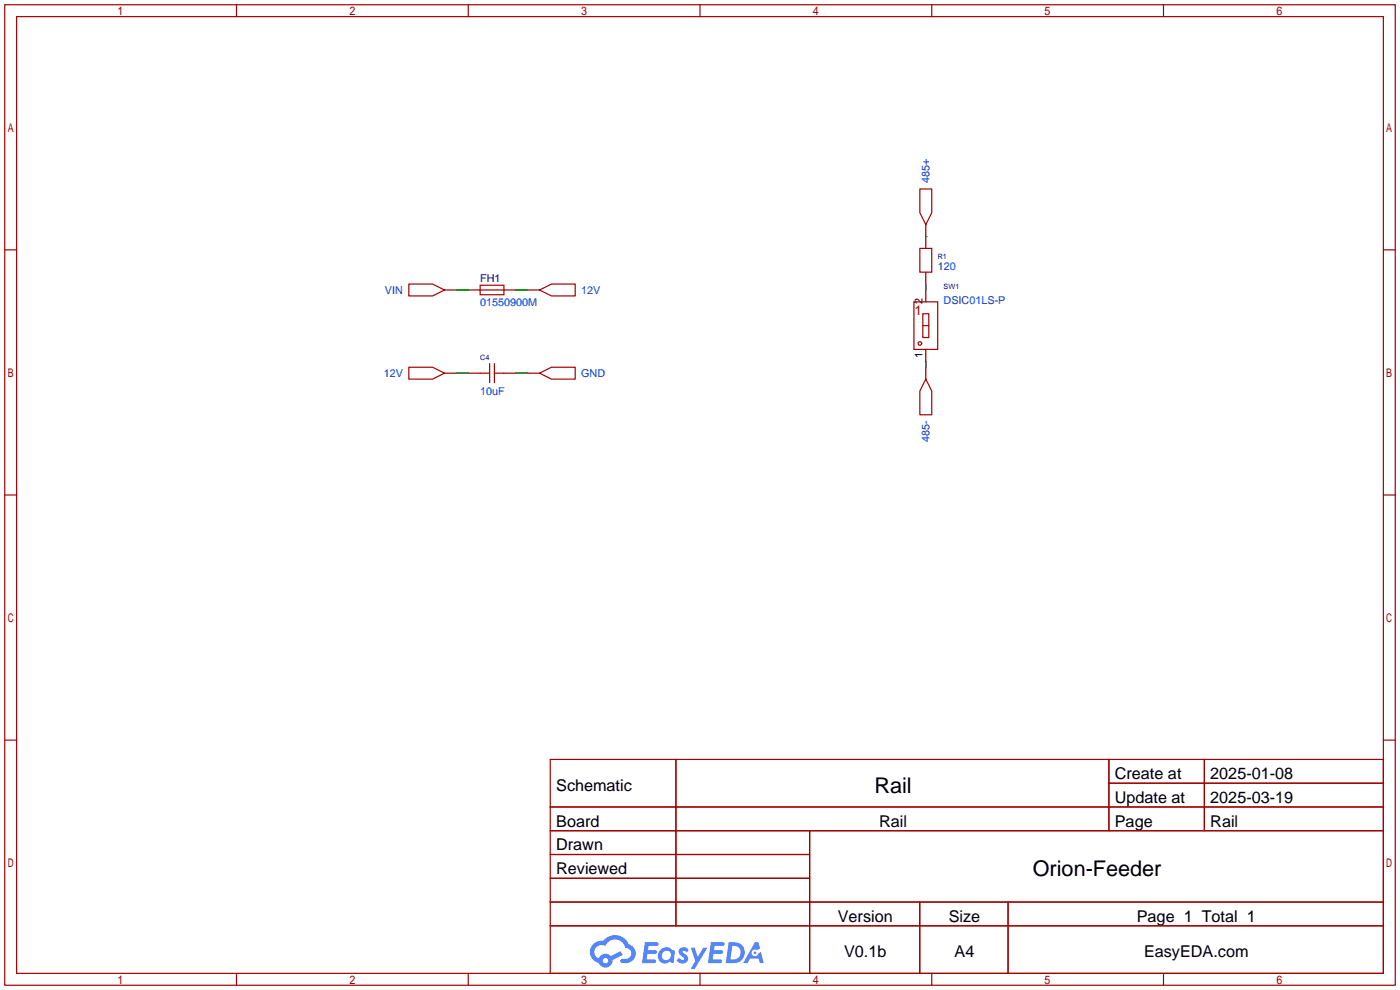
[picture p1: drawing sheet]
<svg xmlns="http://www.w3.org/2000/svg" width="299mm" height="212mm" viewBox="0 0 299 212" stroke-linecap="round" stroke-linejoin="round" font-family="sans-serif">
<g fill="none" stroke="#a10000" stroke-width=".25">
<path d="M1 1h297.2v209.6h-297.2zM3.6 3.6h292.1v204.4h-292.1zM50.5 1v2.6M100.1 1v2.6M149.6 1v2.6M199.1 1v2.6M248.7 1v2.6M1 53.4h2.6M295.7 53.4h2.5M1 105.8h2.6M295.7 105.8h2.5M1 158.2h2.6"/>
<path d="M295.7 158.2h2.5M117.6 162.3h178.1v45.7h-178.1zM117.6 172.5h178.1M117.6 177.5h178.1M144.5 162.3v35.6M173 177.5v30.5M237 162.3v15.2M237 167.4h58.7M257.4 162.3v15.2M117.6 182.6h55.4M117.6 192.8h178.1M117.6 187.7h55.4"/>
<path d="M117.6 197.9h178.1M196.6 192.8v15.2M215.4 192.8v15.2M50.5 208v2.6M100.1 208v2.6M149.6 208v2.6M199.1 208v2.6M248.7 208v2.6"/>
</g>
<g fill="#5487ff">
<path d="M145.3 202.7a1.3 1.3 0 0 1 1.9 .3l-.4 .6a.54 .54 0 0 0-.9-.2l.1 .2a1.34 1.34 0 0 1 .9 1.8 1.47 1.47 0 0 1-2.3-.1l.5-.6 .8 .5a.31 .31 0 0 0 .4-.3 .31 .31 0 0 0-.3-.4 1.12 1.12 0 0 1-.7-1.8z"/>
<path d="M147.6 202.5h.9l.6 2 1.2-2h.9l-2.7 4.6h-.9l1-1.7z"/>
<path d="M137.8 201.4h1.7a1.31 1.31 0 0 1 1.2 .2 .4 .4 0 0 1-.3 .5l-1.8 .1-.1 .9h1.6a.4 .4 0 0 1 .4 .4 .4 .4 0 0 1-.5 .4h-1.6l-.2 1.2h1.4a.46 .46 0 0 1 .5 0 .46 .46 0 0 1 .1 .5l-.4 .2h-2.6z"/>
<path d="M151.9 201.4h1.7a1.32 1.32 0 0 1 1.2 .2 .39 .39 0 0 1-.3 .5l-1.8 .1-.1 .9h1.6a.4 .4 0 0 1 .4 .4 .4 .4 0 0 1-.4 .4h-1.7l-.2 1.2h1.4a.46 .46 0 0 1 .5 0 .46 .46 0 0 1 .1 .5l-.4 .2h-2.6z"/>
<path d="M161.3 201.4h.8l.3 1.3-.6 .4a.75 .75 0 0 0-1.1 .3 .75 .75 0 0 0 .5 1 .75 .75 0 0 0 .9-.7l.5-.2 .6 2.3h-.8l-.3-.9h-1.8l-.5 .9h-1z"/>
<path d="M155.7 201.4l-.6 4.4h1.5a2.27 2.27 0 0 0 2.6-2.2 2.27 2.27 0 0 0-2.7-2.2zM156.5 202.1a1.5 1.5 0 0 1 1.8 1.6 1.5 1.5 0 0 1-1.9 1.4h-.3z"/>
<path d="M141.2 203a1.6 1.6 0 0 0-.3 2.3 1.6 1.6 0 0 0 2.3 .2l.7 .3 .3-2.4-.1-.3-.5-.1a1.58 1.58 0 0 0-2.4 0zM141.8 203.5a.98 .98 0 0 1 1.6 .4 .98 .98 0 0 1-1.1 1.3 .94 .94 0 0 1-.9-.7 .94 .94 0 0 1 .4-1z"/>
<path d="M126.8 201.8a2.37 2.37 0 0 0 1.1 4 1.54 1.54 0 0 0 1.8 1 1.54 1.54 0 0 0 1.2-1.6l2.2-1.1-.5-.8-2 1a1.57 1.57 0 0 0-2.7 .5 1.5 1.5 0 0 1-.7-2.1 1.5 1.5 0 0 1 2.2-.5 2.23 2.23 0 0 1 2.3-1.4 2.23 2.23 0 0 1 2 1.8 1.16 1.16 0 0 1 1.2 1.1 1.16 1.16 0 0 1-1.1 1.2h-.7a.47 .47 0 0 0-.5 .4 .47 .47 0 0 0 .4 .5 2.17 2.17 0 0 0 2.5-.9 2.17 2.17 0 0 0-.3-2.7l-.8-.4a3.2 3.2 0 0 0-5.5-.7l-1.1 .1zM128.8 205.3a.6 .6 0 0 1 1.2 0 .6 .6 0 0 1-1.2 0z"/>
<circle cx="161.4" cy="203.6" r=".28"/>
</g>
<g fill="none" stroke="#870000" stroke-width=".25">
<path d="M197.9 48v5.1M197.9 58.2v2.5M95 62h2.5M95 79.8h2.5M100.1 62h2.5M100.1 79.8h2.5M107.7 62h2.5M107.7 79.8h2.5M112.8 62h2.5M112.8 79.8h2.5M197.9 62v2.5M197.9 74.7v2.5"/>
<path d="M197.9 78.5v2.5"/>
</g>
<g fill="none" stroke="#a10000" stroke-width=".25">
<path d="M196.6 53.1h2.5v5.1h-2.5zM196.6 40.4h2.5v5.1l-1.2 2.5-1.3-2.5zM87.4 60.7h5.1l2.5 1.3-2.5 1.2h-5.1zM87.4 78.5h5.1l2.5 1.3-2.5 1.2h-5.1zM102.6 61h5.1v2h-5.1zM102.6 62h5.1M102.6 79.8h2M104.6 77.7v4.1M105.7 77.7v4.1M105.7 79.8h2M115.3 62l2.6-1.3h5v2.5h-5zM115.3 79.8l2.6-1.3h5v2.5h-5z"/>
<path d="M195.3 64.5h5.1v10.2h-5.1zM197.2 67.1h1.3v5h-1.3zM197.2 69.6h1.3M197.9 81l1.2 2.6v5h-2.5v-5z"/>
<circle cx="196.6" cy="73.4" r=".38"/>
</g>
<path d="M197.9 50.5h.1M97.5 62h2.6M97.5 79.8h2.6M110.2 62h2.6M110.2 79.8h2.6M197.9 60.7v1.3M197.9 77.2v1.3" fill="none" stroke="#008700" stroke-width=".25"/>
<g font-size="4.6">
<text x="186.9" y="169.4">Rail</text>
<text x="220.7" y="187.2">Orion-Feeder</text>
</g>
<g font-size="3.5">
<text x="238.3" y="166.5">Create at</text>
<text x="258.7" y="166.5">2025-01-08</text>
<text x="118.9" y="169.1">Schematic</text>
<text x="238.3" y="171.6">Update at</text>
<text x="258.7" y="171.6">2025-03-19</text>
<text x="118.9" y="176.7">Board</text>
<text x="187.9" y="176.7">Rail</text>
<text x="238.3" y="176.7">Page</text>
<text x="258.7" y="176.7">Rail</text>
<text x="118.9" y="181.8">Drawn</text>
<text x="118.9" y="186.8">Reviewed</text>
<text x="179.1" y="197">Version</text>
<text x="202.8" y="197">Size</text>
<text x="243" y="197">Page 1 Total 1</text>
<text x="180.4" y="204.6">V0.1b</text>
<text x="204" y="204.6">A4</text>
<text x="244.5" y="204.6">EasyEDA.com</text>
</g>
<text font-size="2.9" fill="#a00000" x="195.4" y="67.4">1</text>
<g font-size="2.3" fill="#00f">
<text x="198.7" y="39.1" transform="rotate(-90 198.7 39.1)">485+</text>
<text x="200.4" y="57.7">120</text>
<text x="82.3" y="62.8">VIN</text>
<text x="102.6" y="65.3">01550900M</text>
<text x="124.2" y="62.8">12V</text>
<text x="201.7" y="65.1">DSIC01LS-P</text>
<text x="82" y="80.6">12V</text>
<text x="124.2" y="80.6">GND</text>
<text x="102.6" y="84.4">10uF</text>
<text x="198.7" y="94.5" transform="rotate(-90 198.7 94.5)">485-</text>
</g>
<text font-size="2.3" fill="#000080" x="102.6" y="60.2">FH1</text>
<g font-size="2.3">
<text x="197.1" y="64.9" transform="rotate(-90 197.1 64.9)">2</text>
<text x="197.1" y="76.6" transform="rotate(-90 197.1 76.6)">1</text>
</g>
<g font-size="1.6" fill="#000080">
<text x="200.4" y="55.3">R1</text>
<text x="201.7" y="61.7">SW1</text>
<text x="102.6" y="76.9">C4</text>
</g>
</svg>
